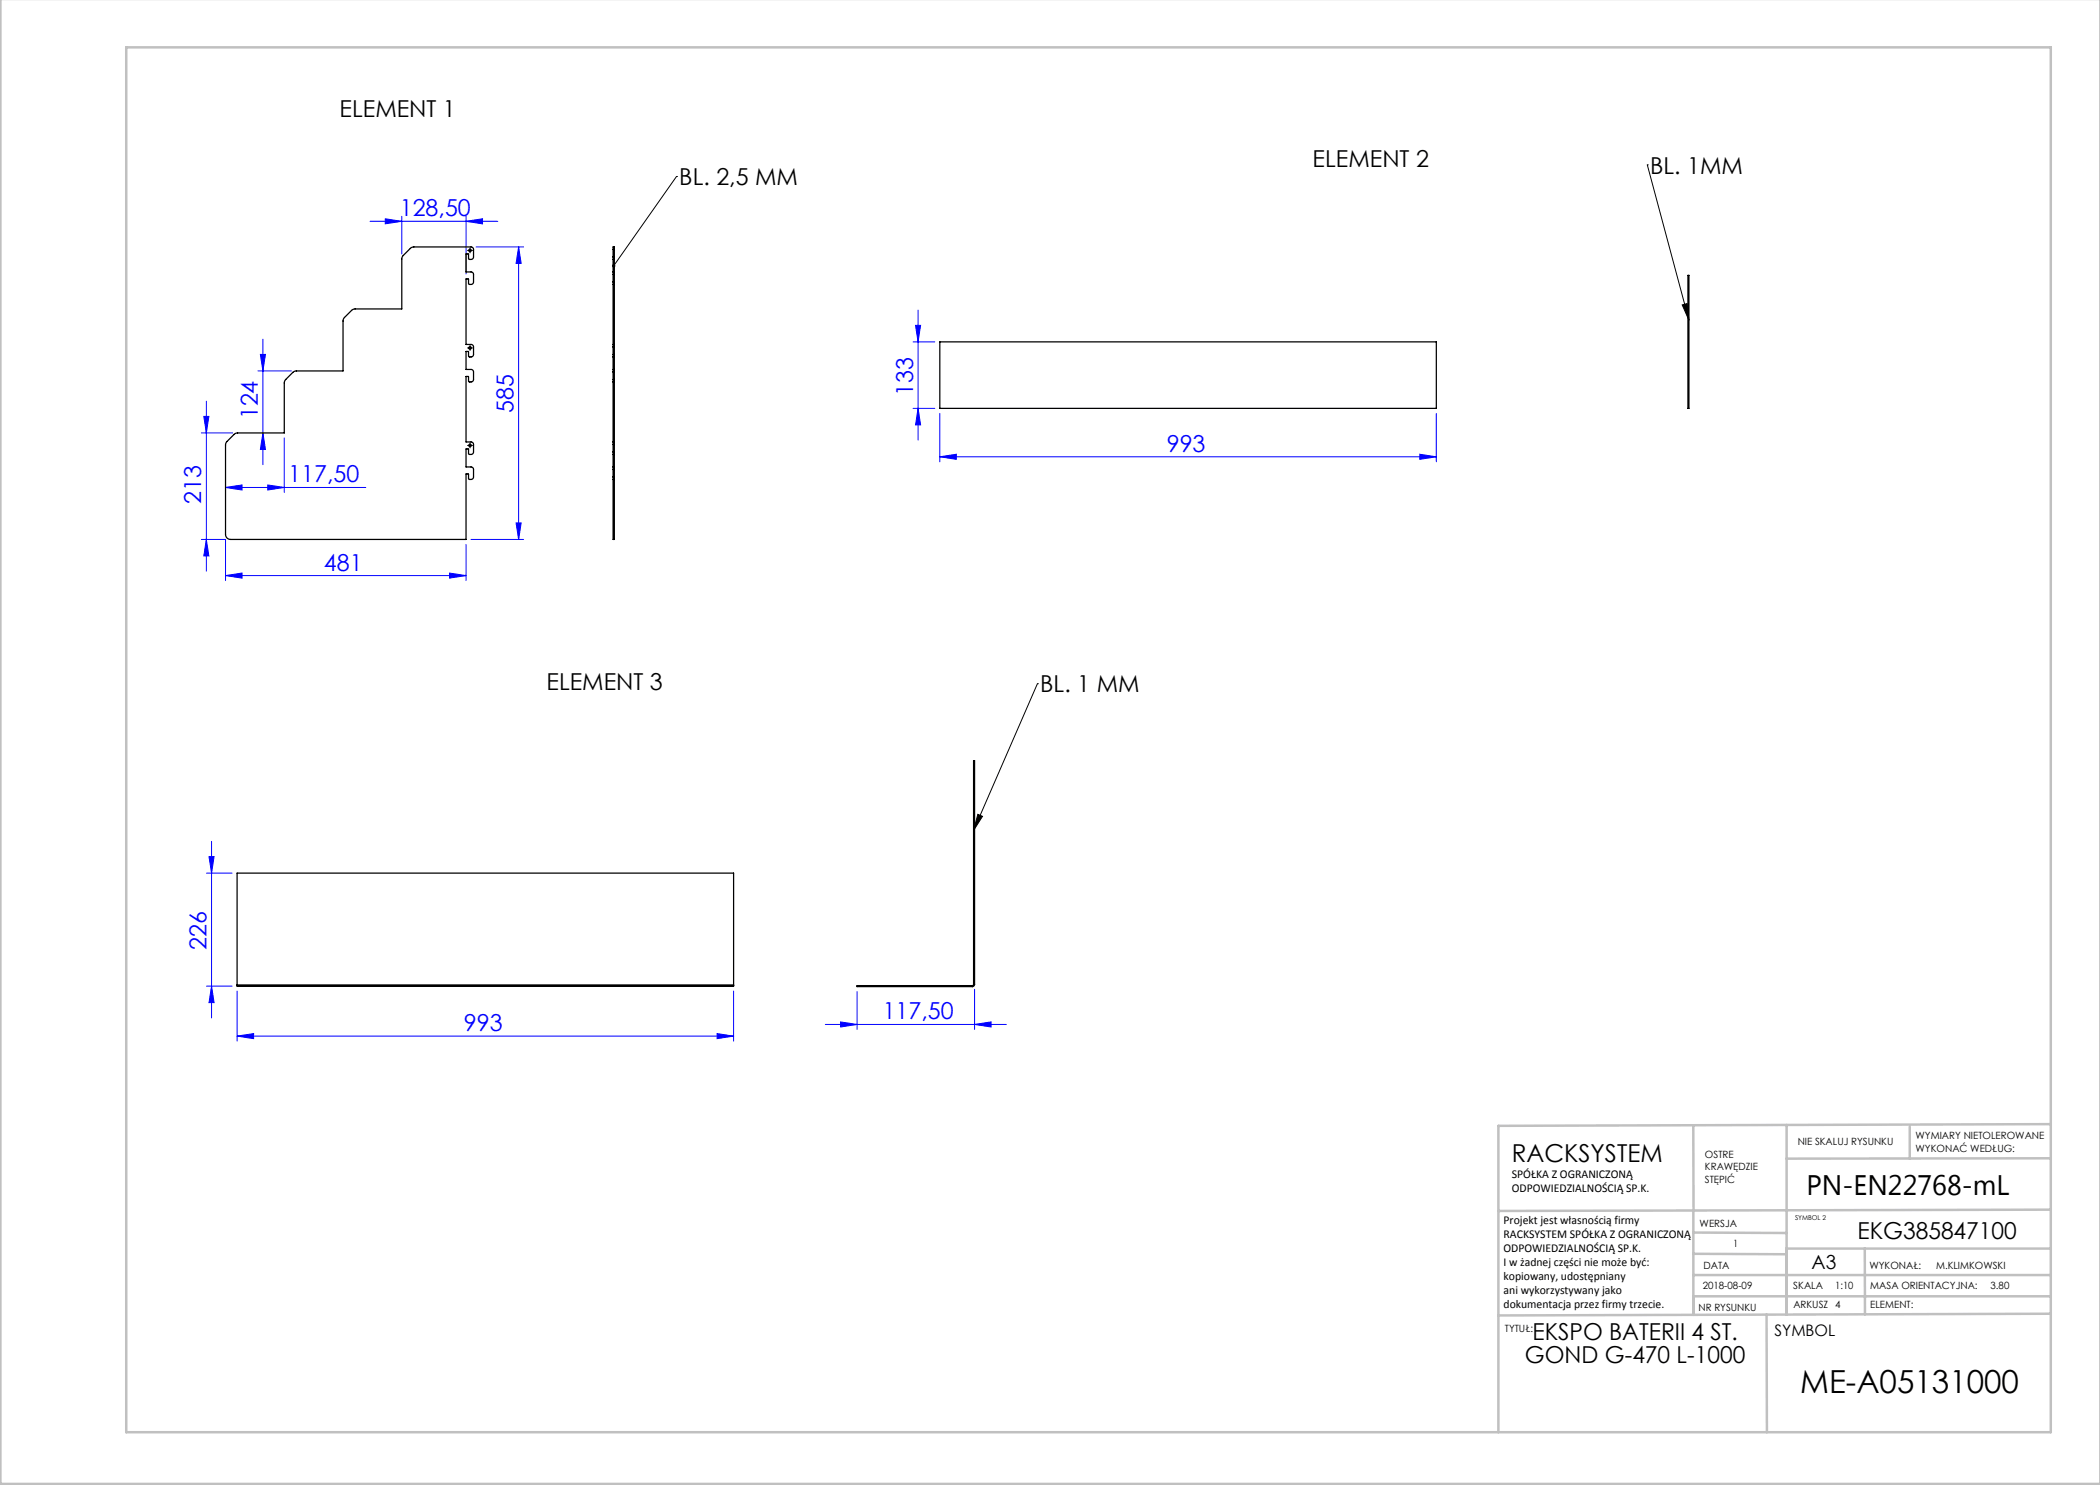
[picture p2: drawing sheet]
<svg xmlns="http://www.w3.org/2000/svg" width="420mm" height="297mm" viewBox="0 0 420 297" stroke-linecap="round" stroke-linejoin="round" font-family="sans-serif">
<g fill="none" stroke="#000" stroke-width=".2">
<path d="M135.3 35.3h.1M135.3 35.3l-12.6 17.9M329.5 33h.1M329.5 33l8.3 31M93.8 50.1h.5M94 49.8v.5M93.8 69.6h.5M94 69.3v.5M336.4 61l1-.3 .4 3.3zM93.8 89.1h.5M94 88.8v.5M207.5 136.7h.1"/>
<path d="M207.5 136.7l-12.8 29.4M195.6 162.9l.9 .4-1.8 2.8z"/>
</g>
<g fill="none" stroke="#00f" stroke-width=".2">
<path d="M74 44.3h25.6M77.1 43.8l3.3 .5-3.3 .5zM80.4 43.3v7.5M93.2 44.3l3.3-.5v1zM93.2 43.3v11.5M95.2 49.4h9.5M103.7 49.4l.5 3.3h-1zM103.7 49.4v58.5M51.6 74.2h6.7M52.1 70.9h1l-.5 3.3zM52.6 67.8v25.1M182.6 68.4h4.4"/>
<path d="M183.1 65.1h1l-.5 3.3zM183.6 62v26M40.3 86.6h6.2M40.8 83.3h1l-.5 3.3zM41.3 80.2v34M45.1 97.5l3.3-.5v1zM45.1 97.5h28.1M52.6 86.6l.5 3.3h-1zM53.6 97l3.3 .5-3.3 .5zM56.9 87.6v10.9M182.6 81.7h4.4M183.6 81.7l.5 3.3h-1z"/>
<path d="M188 91.4l3.3-.5v1zM188 82.7v9.7M188 91.4h99.3M284 90.9l3.3 .5-3.3 .5zM287.3 82.7v9.7M40.3 107.9h4.8v8.2M41.3 107.9l.5 3.3h-1zM45.1 115.1l3.3-.5v1zM45.1 115.1h48.1M89.9 114.6l3.3 .5-3.3 .5zM93.2 108.9v7.2M94.2 107.9h10.5"/>
<path d="M103.2 104.6h1l-.5 3.3zM41.3 174.6h5.1M41.8 171.3h1l-.5 3.3zM42.3 168.3v35.3M41.3 197.2h5.1M42.3 197.2l.5 3.3h-1zM47.4 198.2v10M146.7 198.2v10M171.4 198.3v7.6M194.9 197.9v8M47.4 207.2l3.3-.5v1zM47.4 207.2h99.3"/>
<path d="M143.4 206.7l3.3 .5-3.3 .5zM165.1 204.9h36.2M168.1 204.4l3.3 .5-3.3 .5zM194.9 204.9l3.3-.5v1z"/>
</g>
<path d="M93.8 50.1h-.3M94 49.8v-.2M94 50.3v.3M94.3 50.1h.2M93.8 69.6h-.3M94 69.3v-.2M94 69.8v.3M94.3 69.6h.2M93.8 89.1h-.3M94 88.8v-.2M94 89.3v.3M94.3 89.1h.2" fill="none" stroke="#000" stroke-width=".2" stroke-dasharray="15.2 1.3 1.3 1.3"/>
<g fill="none" stroke="#c0c0c0" stroke-width=".5">
<path d="M.1 -.1v296.9h419.9M25.2 9.5h385v276.9h-385zM338.7 225.2v16.9M357.3 225v37.9M382 225.4v6.3M410.1 224.8l-110.4 .4v61.2M410.1 231.7h-52.8M338.7 259.3h71.5M338.7 255h71.5M338.7 250.8l18.6 .1M338.7 246.5l18.6 .1M338.7 242.1v20.9"/>
<path d="M373 249.7v13.2M410.1 241.9l-110.4 .3M410.2 249.7h-52.9v13.2M353.3 262.9l.1 23.5M410.2 262.7l-110.5 .4"/>
</g>
<path d="M122.5 52.9l-.1 .3 .1 .2 .2-.2-.2 .2a.34 .34 0 0 0 .5 0 .34 .34 0 0 0 0-.5 .34 .34 0 0 0-.5 0zM336.4 61l1-.3 .4 3.3zM195.6 162.9l.9 .4-1.8 2.8z" fill="#000"/>
<g fill="#00f">
<path d="M93.2 44.3l3.3-.5v1zM77.1 43.8l3.3 .5-3.3 .5z"/>
<path d="M45.1 115.1l3.3-.5v1zM89.9 114.6l3.3 .5-3.3 .5zM45.1 97.5l3.3-.5v1zM53.6 97l3.3 .5-3.3 .5zM188 91.4l3.3-.5v1zM284 90.9l3.3 .5-3.3 .5zM47.4 207.2l3.3-.5v1zM143.4 206.7l3.3 .5-3.3 .5z"/>
<path d="M103.2 104.6h1l-.5 3.3zM103.7 49.4l.5 3.3h-1zM41.3 107.9l.5 3.3h-1zM40.8 83.3h1l-.5 3.3zM52.6 86.6l.5 3.3h-1zM52.1 70.9h1l-.5 3.3zM183.6 81.7l.5 3.3h-1zM183.1 65.1h1l-.5 3.3zM42.3 197.2l.5 3.3h-1zM41.8 171.3h1l-.5 3.3z"/>
<path d="M168.1 204.4l3.3 .5-3.3 .5zM194.9 204.9l3.3-.5v1z"/>
</g>
<g fill="none" stroke="#000" stroke-width=".25">
<path d="M80.6 51.1l1.5-1.5 .6-.2h11.5l.4 .1 .1 .3v1.7a.6 .6 0 0 1-.8 .4l-.2-.2v-.9h-.5v3.6h1.1l.3 .2 .1 1.9a.6 .6 0 0 1-.8 .4l-.2-.2v-.9h-.5v13.1h1.1l.3 .2 .1 1.9a.6 .6 0 0 1-.8 .4l-.2-.2v-.9h-.5v3.6h1.1l.3 .2 .1 1.9a.6 .6 0 0 1-.8 .4l-.2-.2v-.9h-.5v13.1h1.1l.3 .2 .1 1.9a.6 .6 0 0 1-.8 .4l-.2-.2v-.9h-.5v3.6h1.1l.3 .2 .1 1.9a.6 .6 0 0 1-.8 .4l-.2-.2v-.9h-.5v13.1h-47.1a1 1 0 0 1-1-1v-17.9l.2-.6 1.6-1.6 .4-.2h9.6v-10l.1-.5 1.6-1.6 .5-.3h9.5v-10.1l.2-.5 1.6-1.6 .6-.2h9.4v-10zM122.6 54.4v.5M122.6 56.4v.5M122.6 49.9v-.5h.3v.5M122.6 51.4v.5M122.6 54.4h.3M122.6 54.9h.3M122.6 56.4h.3M122.6 56.9h.3M122.6 51.4h.3M122.6 49.9v1.5M122.6 51.9v2.5"/>
<path d="M122.6 54.9v1.5M122.6 56.9v12M122.6 49.9h.3M122.6 51.9h.3M122.9 54.4v.5M122.9 56.4v.5M122.9 51.4v.5M122.9 49.9v1.5M122.9 51.9v2.5M122.9 54.9v1.5M122.9 56.9v12M337.6 55.1h.2v26.6h-.2z"/>
<path d="M122.6 73.9v.5M122.6 75.9v.5M122.6 70.9v.5M122.6 68.9v.5M122.6 73.9h.3M122.6 74.4h.3M122.6 75.9h.3M122.6 76.4h.3M122.6 69.4v1.5M122.6 71.4v2.5M122.6 74.4v1.5M122.6 76.4v12"/>
<path d="M122.6 70.9h.3M122.6 71.4h.3M122.6 69.4h.3M122.6 68.9h.3M122.9 73.9v.5M122.9 75.9v.5M122.9 70.9v.5M122.9 68.9v.5M122.9 69.4v1.5M122.9 71.4v2.5M122.9 74.4v1.5M122.9 76.4v12"/>
<path d="M188 68.4h99.3v13.3h-99.3zM122.6 95.4v.5M122.6 93.4v.5M122.6 90.4v.5M122.6 88.4v.5M122.6 95.4h.3M122.6 95.9h.3M122.6 93.4h.3M122.6 93.9h.3M122.6 95.9v12h.3v-12M122.6 88.9v1.5M122.6 90.9v2.5"/>
<path d="M122.6 93.9v1.5M122.6 88.9h.3M122.6 90.4h.3M122.6 90.9h.3M122.6 88.4h.3M122.9 95.4v.5M122.9 93.4v.5M122.9 90.4v.5M122.9 88.4v.5M122.9 88.9v1.5M122.9 90.9v2.5M122.9 93.9v1.5"/>
<path d="M47.4 197v.1M47.4 197.1h99.3M47.4 197v-22.4h99.3v22.4M47.4 197h99.3M146.7 197v.1M194.5 197.1h-23.1v.2h23.1M194.5 197.1v.2M194.7 196.9l-.2 .2M194.7 196.9h.2M194.7 196.9v-44.8h.2v44.8M194.9 196.9l-.1 .3-.3 .1"/>
<circle cx="94" cy="50.1" r=".25"/>
<circle cx="94" cy="69.6" r=".25"/>
<circle cx="94" cy="89.1" r=".25"/>
</g>
<text font-size="6.3" x="360" y="278.5">ME-A05131000</text>
<text font-size="5.6" x="361.3" y="239.1">PN-EN22768-mL</text>
<text font-size="4.9" x="302.4" y="232.4">RACKSYSTEM</text>
<g font-size="4.7">
<text x="67.9" y="23.3">ELEMENT 1</text>
<text x="262.5" y="33.5">ELEMENT 2</text>
<text x="330" y="34.7">BL. 1MM</text>
<text x="135.9" y="37">BL. 2,5 MM</text>
<text x="109.3" y="137.9">ELEMENT 3</text>
<text x="208" y="138.5">BL. 1 MM</text>
<text x="371.5" y="247.8">EKG385847100</text>
<text x="306.5" y="268.1">EKSPO BATERII 4 ST.</text>
<text x="305" y="272.6">GOND G-470 L-1000</text>
</g>
<g font-size="4.7" fill="#00f">
<text x="80" y="43.2">128,50</text>
<text x="51.6" y="83.9" transform="rotate(-90 51.6 83.9)">124</text>
<text x="102.7" y="82.6" transform="rotate(-90 102.7 82.6)">585</text>
<text x="182.6" y="79.1" transform="rotate(-90 182.6 79.1)">133</text>
<text x="233.4" y="90.4">993</text>
<text x="40.3" y="100.9" transform="rotate(-90 40.3 100.9)">213</text>
<text x="57.6" y="96.5">117,50</text>
<text x="64.8" y="114.1">481</text>
<text x="41.3" y="190" transform="rotate(-90 41.3 190)">226</text>
<text x="176.5" y="203.9">117,50</text>
<text x="92.8" y="206.2">993</text>
</g>
<text font-size="3.9" x="362.3" y="253.8">A3</text>
<text font-size="3.2" x="354.9" y="267.2">SYMBOL</text>
<g font-size="2.4">
<text x="302.4" y="235.6">SPÓŁKA Z OGRANICZONĄ</text>
<text x="302.4" y="238.4">ODPOWIEDZIALNOŚCIĄ SP.K.</text>
<text x="300.7" y="244.7">Projekt jest własnością firmy</text>
<text x="300.7" y="247.5">RACKSYSTEM SPÓŁKA Z OGRANICZONĄ</text>
<text x="300.7" y="250.3">ODPOWIEDZIALNOŚCIĄ SP.K.</text>
<text x="300.7" y="253.1">I w żadnej części nie może być:</text>
<text x="300.7" y="256">kopiowany, udostępniany</text>
<text x="300.7" y="258.8">ani wykorzystywany jako</text>
<text x="300.7" y="261.6">dokumentacja przez firmy trzecie.</text>
</g>
<g font-size="2">
<text x="383.1" y="227.9">WYMIARY NIETOLEROWANE</text>
<text x="341" y="231.6">OSTRE</text>
<text x="359.5" y="228.9">NIE SKALUJ RYSUNKU</text>
<text x="383.1" y="230.4">WYKONAĆ WEDŁUG:</text>
<text x="341" y="234.1">KRAWĘDZIE</text>
<text x="341" y="236.6">STĘPIĆ</text>
<text x="339.9" y="245.4">WERSJA</text>
<text x="346.6" y="249.5">1</text>
<text x="340.5" y="257.7">2018-08-09</text>
<text x="340.7" y="253.8">DATA</text>
<text x="358.7" y="257.7">SKALA</text>
<text x="367" y="257.7">1:10</text>
<text x="373.9" y="253.8">WYKONAŁ:</text>
<text x="374.1" y="257.7">MASA ORIENTACYJNA:</text>
<text x="387.2" y="253.8">M.KLIMKOWSKI</text>
<text x="398.1" y="257.7">3.80</text>
<text x="339.7" y="262.3">NR RYSUNKU</text>
<text x="358.7" y="261.7">ARKUSZ 4</text>
<text x="374.1" y="261.7">ELEMENT:</text>
<text x="301" y="266.4">TYTUŁ:</text>
</g>
<text font-size="1.3" x="359" y="244">SYMBOL 2</text>
</svg>
